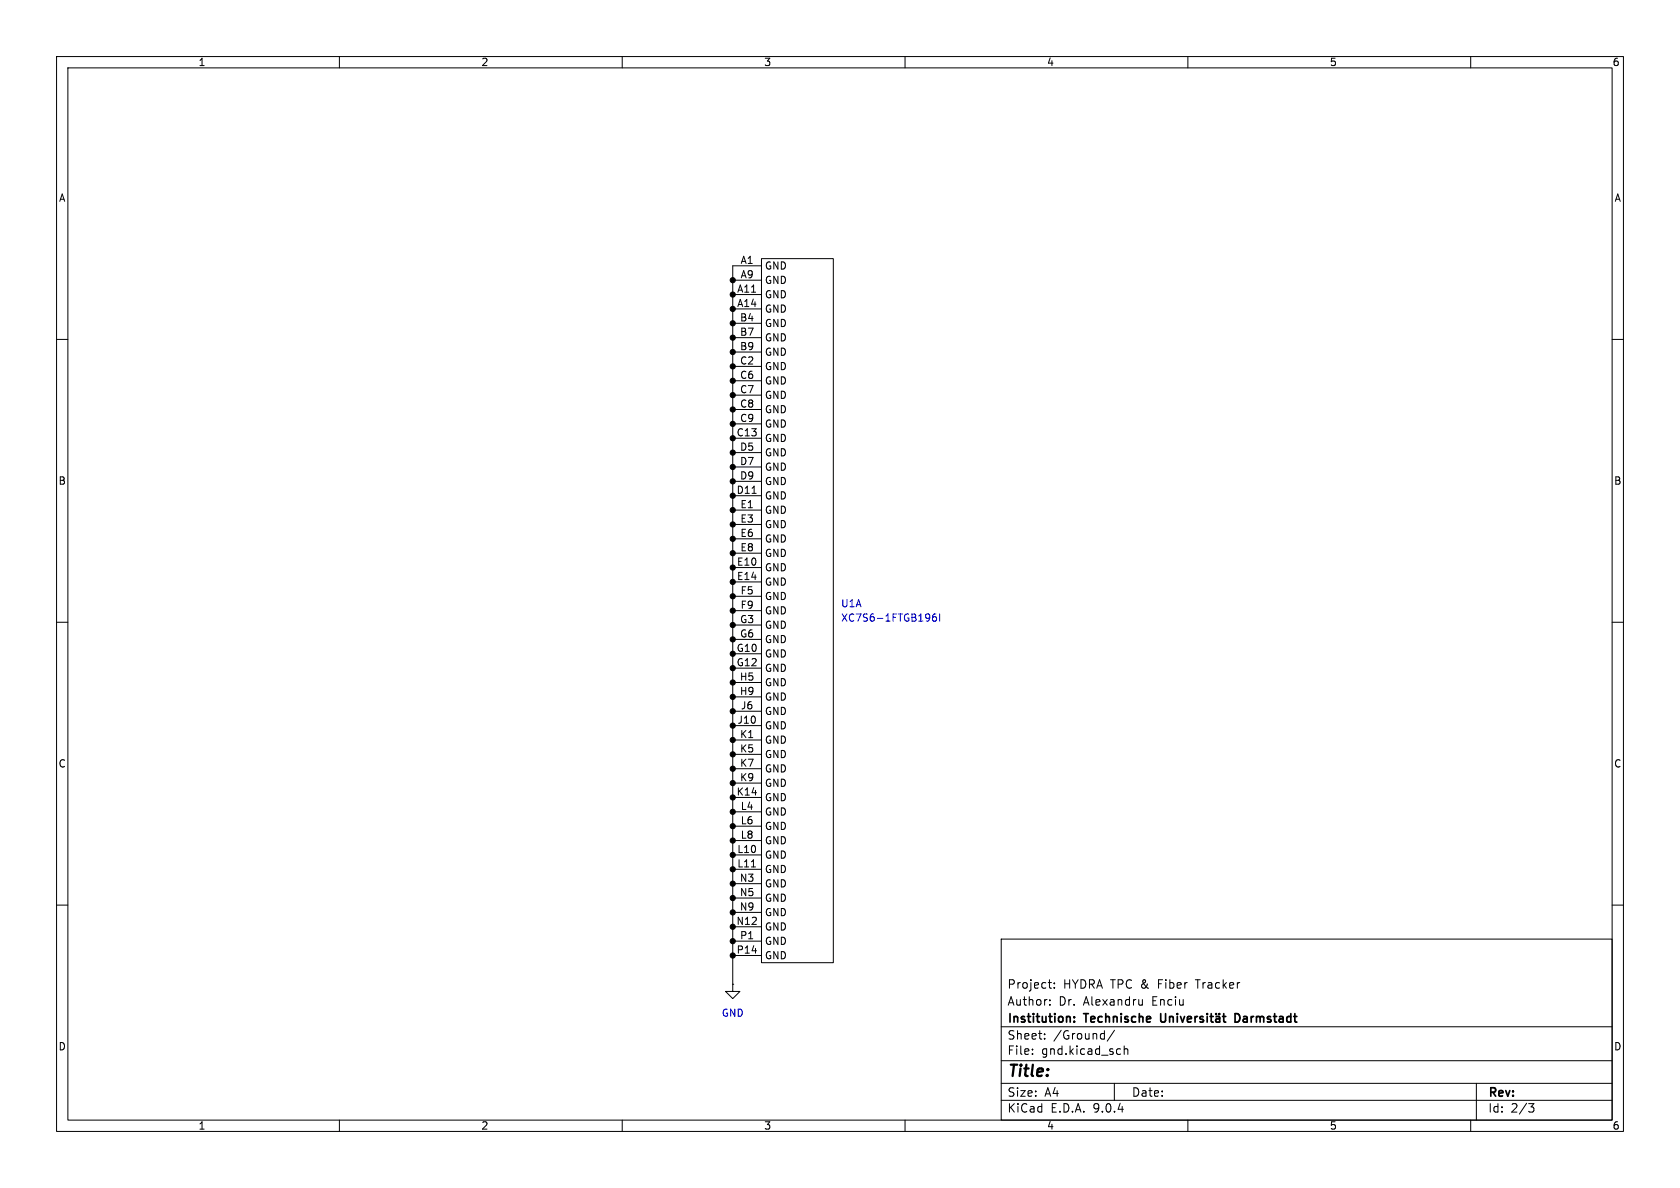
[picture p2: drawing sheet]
<svg xmlns="http://www.w3.org/2000/svg" width="297mm" height="210mm" viewBox="0 0 297 210" stroke-linecap="round" stroke-linejoin="round" font-family="sans-serif">
<g fill="none" stroke="#000" stroke-width=".18">
<path d="M10 10h277v190h-277zM12 12h273v186h-273zM60 10v2M110 10v2M160 10v2M210 10v2M260 10v2M129.5 49.5h5.1M129.5 52.1h5.1M129.5 54.6h5.1M129.5 57.2h5.1M129.5 59.7h5.1"/>
<path d="M134.6 47h-5.1v127M10 60h2M129.5 62.2h5.1M129.5 64.8h5.1M129.5 67.3h5.1M129.5 69.9h5.1M129.5 72.4h5.1M129.5 74.9h5.1M129.5 77.5h5.1M285 60h2M129.5 80h5.1M129.5 82.6h5.1"/>
<path d="M129.5 85.1h5.1M129.5 87.6h5.1M129.5 90.2h5.1M129.5 92.7h5.1M129.5 95.3h5.1M129.5 97.8h5.1M133 87.2h.7M10 110h2M129.5 100.3h5.1M129.5 102.9h5.1M129.5 105.4h5.1M129.5 108h5.1"/>
<path d="M129.5 110.5h5.1M129.5 113h5.1M129.5 115.6h5.1M129.5 118.1h5.1M285 110h2M129.5 120.7h5.1M129.5 123.2h5.1M129.5 125.7h5.1M129.5 128.3h5.1M129.5 130.8h5.1M129.5 133.4h5.1M129.5 135.9h5.1"/>
<path d="M129.5 138.4h5.1M129.5 141h5.1M129.5 143.5h5.1M129.5 146.1h5.1M129.5 148.6h5.1M129.5 151.1h5.1M129.5 153.7h5.1M129.5 156.2h5.1M129.5 158.8h5.1M132.8 153.3h.8M10 160h2M129.5 174h.1"/>
<path d="M129.5 161.3h5.1M129.5 163.8h5.1M129.5 166.4h5.1M129.5 168.9h5.1M177 166h108v32h-108zM185.3 173.7h.6M185.6 177.6v.1M185.6 176.8v.1M185.6 174.6l.3 .1M186.4 174.6v.1M186.4 173.8v.1M202 176.7v1"/>
<path d="M202 177.6l-.5 .1M285 160h2M60 198v2M110 198v2M160 198v2M177 194.5h108M177 191.5h108M177 187.5h108M177 181.5h108M182.5 186.3v.1M182.5 185.5v.1M184.7 183.6v.1"/>
<path d="M184.7 182.8v.1M195.1 182.7l.1 .1M195.2 182.2v1.5M195.2 183.6l-.1 .1M197 191.5v3M197 182.1l-1.3 2M198 185.4l.1 .1M198.1 186.3l-.1 .1M198.7 184.9v1.5M198.7 185.5l.3-.1 .3 .1 .1 .9M210 198v2M260 198v2"/>
<path d="M261 191.5v6.5M270.2 195.1h1l-.5 .6 .4 .1 .1 .5-.3 .3h-.4"/>
</g>
<g fill="none" stroke="#000" stroke-width=".3">
<path d="M189.9 179.8v.1M205.2 179.2v1.2l.3 .3 .4-.1 .2-.2v-1.2M206.8 179.7v1M206.8 179.8l.2-.1 .3 .1 .1 .9M208.1 179.2v.1M208.1 179.7v1M208.7 179.7l.4 1 .3-1M211.3 179.7v1M211.7 179.7l-.3 .1-.1 .2M212.7 179.8l-.4-.1-.2 .2 .1 .2 .5 .2v.3h-.6M213.4 179.2v.1M213.4 179.7v1"/>
<path d="M213.9 179.7h.6M214.1 179.2v1.3l.4 .2M215 179.8h.6v.9M215 179.2v.1M215.6 179.2v.1M216.1 179.7h.6M216.3 179.2v1.3l.4 .2M219.1 179.4l-.4-.2h-.4v1.5h.4l.4-.2M189.9 180.5v.2M209.9 180.2l.7-.2v-.2l-.5-.1-.2 .2 .1 .7h.6M215.6 180l-.5 .1a.29 .29 0 0 0-.2 .3 .29 .29 0 0 0 .2 .3l.5-.1"/>
</g>
<path d="M134.6 45.7h12.7v124.5h-12.7zM129.5 174v1.3h1.3l-1.3 1.2-1.2-1.2h1.2" fill="none" stroke="#020000" stroke-width=".18"/>
<path d="M165.5 108.5l-.4 .1a.86 .86 0 0 0 0 1.2l.4-.1 .1-.4-.3-.3h-.2l-.3 .3M166.1 108.5v1.3" fill="none" stroke="#0000c2" stroke-width=".18"/>
<g fill="#000" stroke="#000" stroke-width=".18">
<circle cx="129.5" cy="49.5" r=".46"/>
<circle cx="129.5" cy="57.2" r=".46"/>
<circle cx="129.5" cy="59.7" r=".46"/>
<circle cx="129.5" cy="52.1" r=".46"/>
<circle cx="129.5" cy="54.6" r=".46"/>
<circle cx="129.5" cy="72.4" r=".46"/>
<circle cx="129.5" cy="64.8" r=".46"/>
<circle cx="129.5" cy="69.9" r=".46"/>
<circle cx="129.5" cy="77.5" r=".46"/>
<circle cx="129.5" cy="67.3" r=".46"/>
<circle cx="129.5" cy="74.9" r=".46"/>
<circle cx="129.5" cy="62.2" r=".46"/>
<circle cx="129.5" cy="95.3" r=".46"/>
<circle cx="129.5" cy="92.7" r=".46"/>
<circle cx="129.5" cy="80" r=".46"/>
<circle cx="129.5" cy="87.6" r=".46"/>
<circle cx="129.5" cy="82.6" r=".46"/>
<circle cx="129.5" cy="90.2" r=".46"/>
<circle cx="129.5" cy="85.1" r=".46"/>
<circle cx="129.5" cy="97.8" r=".46"/>
<circle cx="129.5" cy="115.6" r=".46"/>
<circle cx="129.5" cy="108" r=".46"/>
<circle cx="129.5" cy="102.9" r=".46"/>
<circle cx="129.5" cy="100.3" r=".46"/>
<circle cx="129.5" cy="110.5" r=".46"/>
<circle cx="129.5" cy="105.4" r=".46"/>
<circle cx="129.5" cy="113" r=".46"/>
<circle cx="129.5" cy="118.1" r=".46"/>
<circle cx="129.5" cy="138.4" r=".46"/>
<circle cx="129.5" cy="125.7" r=".46"/>
<circle cx="129.5" cy="123.2" r=".46"/>
<circle cx="129.5" cy="120.7" r=".46"/>
<circle cx="129.5" cy="135.9" r=".46"/>
<circle cx="129.5" cy="130.8" r=".46"/>
<circle cx="129.5" cy="133.4" r=".46"/>
<circle cx="129.5" cy="128.3" r=".46"/>
<circle cx="129.5" cy="151.1" r=".46"/>
<circle cx="129.5" cy="148.6" r=".46"/>
<circle cx="129.5" cy="158.8" r=".46"/>
<circle cx="129.5" cy="153.7" r=".46"/>
<circle cx="129.5" cy="141" r=".46"/>
<circle cx="129.5" cy="156.2" r=".46"/>
<circle cx="129.5" cy="146.1" r=".46"/>
<circle cx="129.5" cy="143.5" r=".46"/>
<circle cx="129.5" cy="168.9" r=".46"/>
<circle cx="129.5" cy="163.8" r=".46"/>
<circle cx="129.5" cy="166.4" r=".46"/>
<circle cx="129.5" cy="161.3" r=".46"/>
</g>
<text font-size="2.8" x="178" y="190.9">Title:</text>
<g font-size="2.1">
<text x="178" y="178">Author:</text>
<text x="178" y="175">Project:</text>
<text x="187.2" y="178">Dr.</text>
<text x="187.9" y="175">HYDRA TPC &amp;</text>
<text x="191.6" y="178">Alexandru</text>
<text x="203.8" y="178">Enciu</text>
<text x="205" y="175">Fiber</text>
<text x="211.9" y="175">Tracker</text>
<text x="178" y="184">Sheet:</text>
<text x="178" y="181.2">Institution:</text>
<text x="186.2" y="184">/Ground/</text>
<text x="191.8" y="181.2">Technische</text>
<text x="219.6" y="181.2">Darmstadt</text>
<text x="178" y="186.7">File:</text>
<text x="184.1" y="186.7">gnd.kicad_sch</text>
<text x="178" y="196.9">KiCad</text>
<text x="178" y="194.1">Size:</text>
<text x="184.7" y="194.1">A4</text>
<text x="185.7" y="196.9">E.D.A.</text>
<text x="193.3" y="196.9">9.0.4</text>
<text x="200" y="194.1">Date:</text>
<text x="263" y="194.3">Rev:</text>
<text x="263" y="196.9">Id:</text>
<text x="267.1" y="196.9">2/3</text>
</g>
<g font-size="1.8">
<text x="35" y="11.9">1</text>
<text x="85" y="11.9">2</text>
<text x="135" y="11.9">3</text>
<text x="185" y="11.9">4</text>
<text x="235" y="11.9">5</text>
<text x="285" y="11.9">6</text>
<text x="10.3" y="35.9">A</text>
<text x="285.3" y="35.9">A</text>
<text x="130.8" y="46.7">A1</text>
<text x="135.1" y="47.9">GND</text>
<text x="130.2" y="51.8">A11</text>
<text x="130.8" y="49.3">A9</text>
<text x="135.1" y="50.4">GND</text>
<text x="135.1" y="52.9">GND</text>
<text x="130.2" y="54.4">A14</text>
<text x="130.7" y="56.9">B4</text>
<text x="130.7" y="59.4">B7</text>
<text x="135.1" y="55.5">GND</text>
<text x="135.1" y="58">GND</text>
<text x="130.7" y="62">B9</text>
<text x="130.7" y="64.5">C2</text>
<text x="135.1" y="60.6">GND</text>
<text x="135.1" y="63.1">GND</text>
<text x="135.1" y="65.6">GND</text>
<text x="130.7" y="67.1">C6</text>
<text x="130.7" y="69.6">C7</text>
<text x="135.1" y="68.2">GND</text>
<text x="135.1" y="70.7">GND</text>
<text x="130.1" y="77.2">C13</text>
<text x="130.7" y="72.1">C8</text>
<text x="130.7" y="74.7">C9</text>
<text x="135.1" y="73.3">GND</text>
<text x="135.1" y="75.8">GND</text>
<text x="130.7" y="79.8">D5</text>
<text x="130.7" y="82.3">D7</text>
<text x="135.1" y="78.3">GND</text>
<text x="135.1" y="80.9">GND</text>
<text x="135.1" y="83.4">GND</text>
<text x="10.3" y="85.9">B</text>
<text x="130.1" y="87.4">D11</text>
<text x="130.7" y="84.8">D9</text>
<text x="130.8" y="89.9">E1</text>
<text x="135.1" y="86">GND</text>
<text x="135.1" y="88.5">GND</text>
<text x="285.3" y="85.9">B</text>
<text x="130.8" y="92.5">E3</text>
<text x="130.8" y="95">E6</text>
<text x="135.1" y="91">GND</text>
<text x="135.1" y="93.6">GND</text>
<text x="130.2" y="100.1">E10</text>
<text x="130.8" y="97.5">E8</text>
<text x="135.1" y="96.1">GND</text>
<text x="135.1" y="98.7">GND</text>
<text x="135.1" y="101.2">GND</text>
<text x="130.2" y="102.6">E14</text>
<text x="130.8" y="105.2">F5</text>
<text x="130.8" y="107.7">F9</text>
<text x="135.1" y="103.7">GND</text>
<text x="135.1" y="106.3">GND</text>
<text x="130.7" y="110.2">G3</text>
<text x="130.7" y="112.8">G6</text>
<text x="135.1" y="108.8">GND</text>
<text x="135.1" y="111.4">GND</text>
<text x="135.1" y="113.9">GND</text>
<text x="130.1" y="115.3">G10</text>
<text x="130.1" y="117.9">G12</text>
<text x="135.1" y="116.4">GND</text>
<text x="135.1" y="119">GND</text>
<text x="130.7" y="120.4">H5</text>
<text x="130.7" y="122.9">H9</text>
<text x="130.9" y="125.5">J6</text>
<text x="135.1" y="121.5">GND</text>
<text x="135.1" y="124.1">GND</text>
<text x="130.3" y="128">J10</text>
<text x="130.7" y="130.6">K1</text>
<text x="135.1" y="126.6">GND</text>
<text x="135.1" y="129.1">GND</text>
<text x="135.1" y="131.7">GND</text>
<text x="10.3" y="135.9">C</text>
<text x="130.7" y="133.1">K5</text>
<text x="130.7" y="135.6">K7</text>
<text x="135.1" y="134.2">GND</text>
<text x="135.1" y="136.8">GND</text>
<text x="285.3" y="135.9">C</text>
<text x="130.1" y="140.7">K14</text>
<text x="130.7" y="138.2">K9</text>
<text x="130.9" y="143.3">L4</text>
<text x="135.1" y="139.3">GND</text>
<text x="135.1" y="141.8">GND</text>
<text x="130.9" y="145.8">L6</text>
<text x="130.9" y="148.3">L8</text>
<text x="135.1" y="144.4">GND</text>
<text x="135.1" y="146.9">GND</text>
<text x="135.1" y="149.5">GND</text>
<text x="130.3" y="150.9">L10</text>
<text x="130.3" y="153.4">L11</text>
<text x="130.7" y="156">N3</text>
<text x="135.1" y="152">GND</text>
<text x="135.1" y="154.5">GND</text>
<text x="130.7" y="158.5">N5</text>
<text x="130.7" y="161">N9</text>
<text x="135.1" y="157.1">GND</text>
<text x="135.1" y="159.6">GND</text>
<text x="130.1" y="163.6">N12</text>
<text x="130.7" y="166.1">P1</text>
<text x="135.1" y="162.2">GND</text>
<text x="135.1" y="164.7">GND</text>
<text x="135.1" y="167.2">GND</text>
<text x="130.1" y="168.7">P14</text>
<text x="135.1" y="169.8">GND</text>
<text x="10.3" y="185.9">D</text>
<text x="285.3" y="185.9">D</text>
<text x="35" y="199.9">1</text>
<text x="85" y="199.9">2</text>
<text x="135" y="199.9">3</text>
<text x="185" y="199.9">4</text>
<text x="235" y="199.9">5</text>
<text x="285" y="199.9">6</text>
</g>
<g font-size="1.8" fill="#0000c2">
<text x="148.6" y="107.5">U1A</text>
<text x="148.6" y="110.1">XC7S6-1FTGB196I</text>
<text x="127.5" y="179.9">GND</text>
</g>
</svg>
